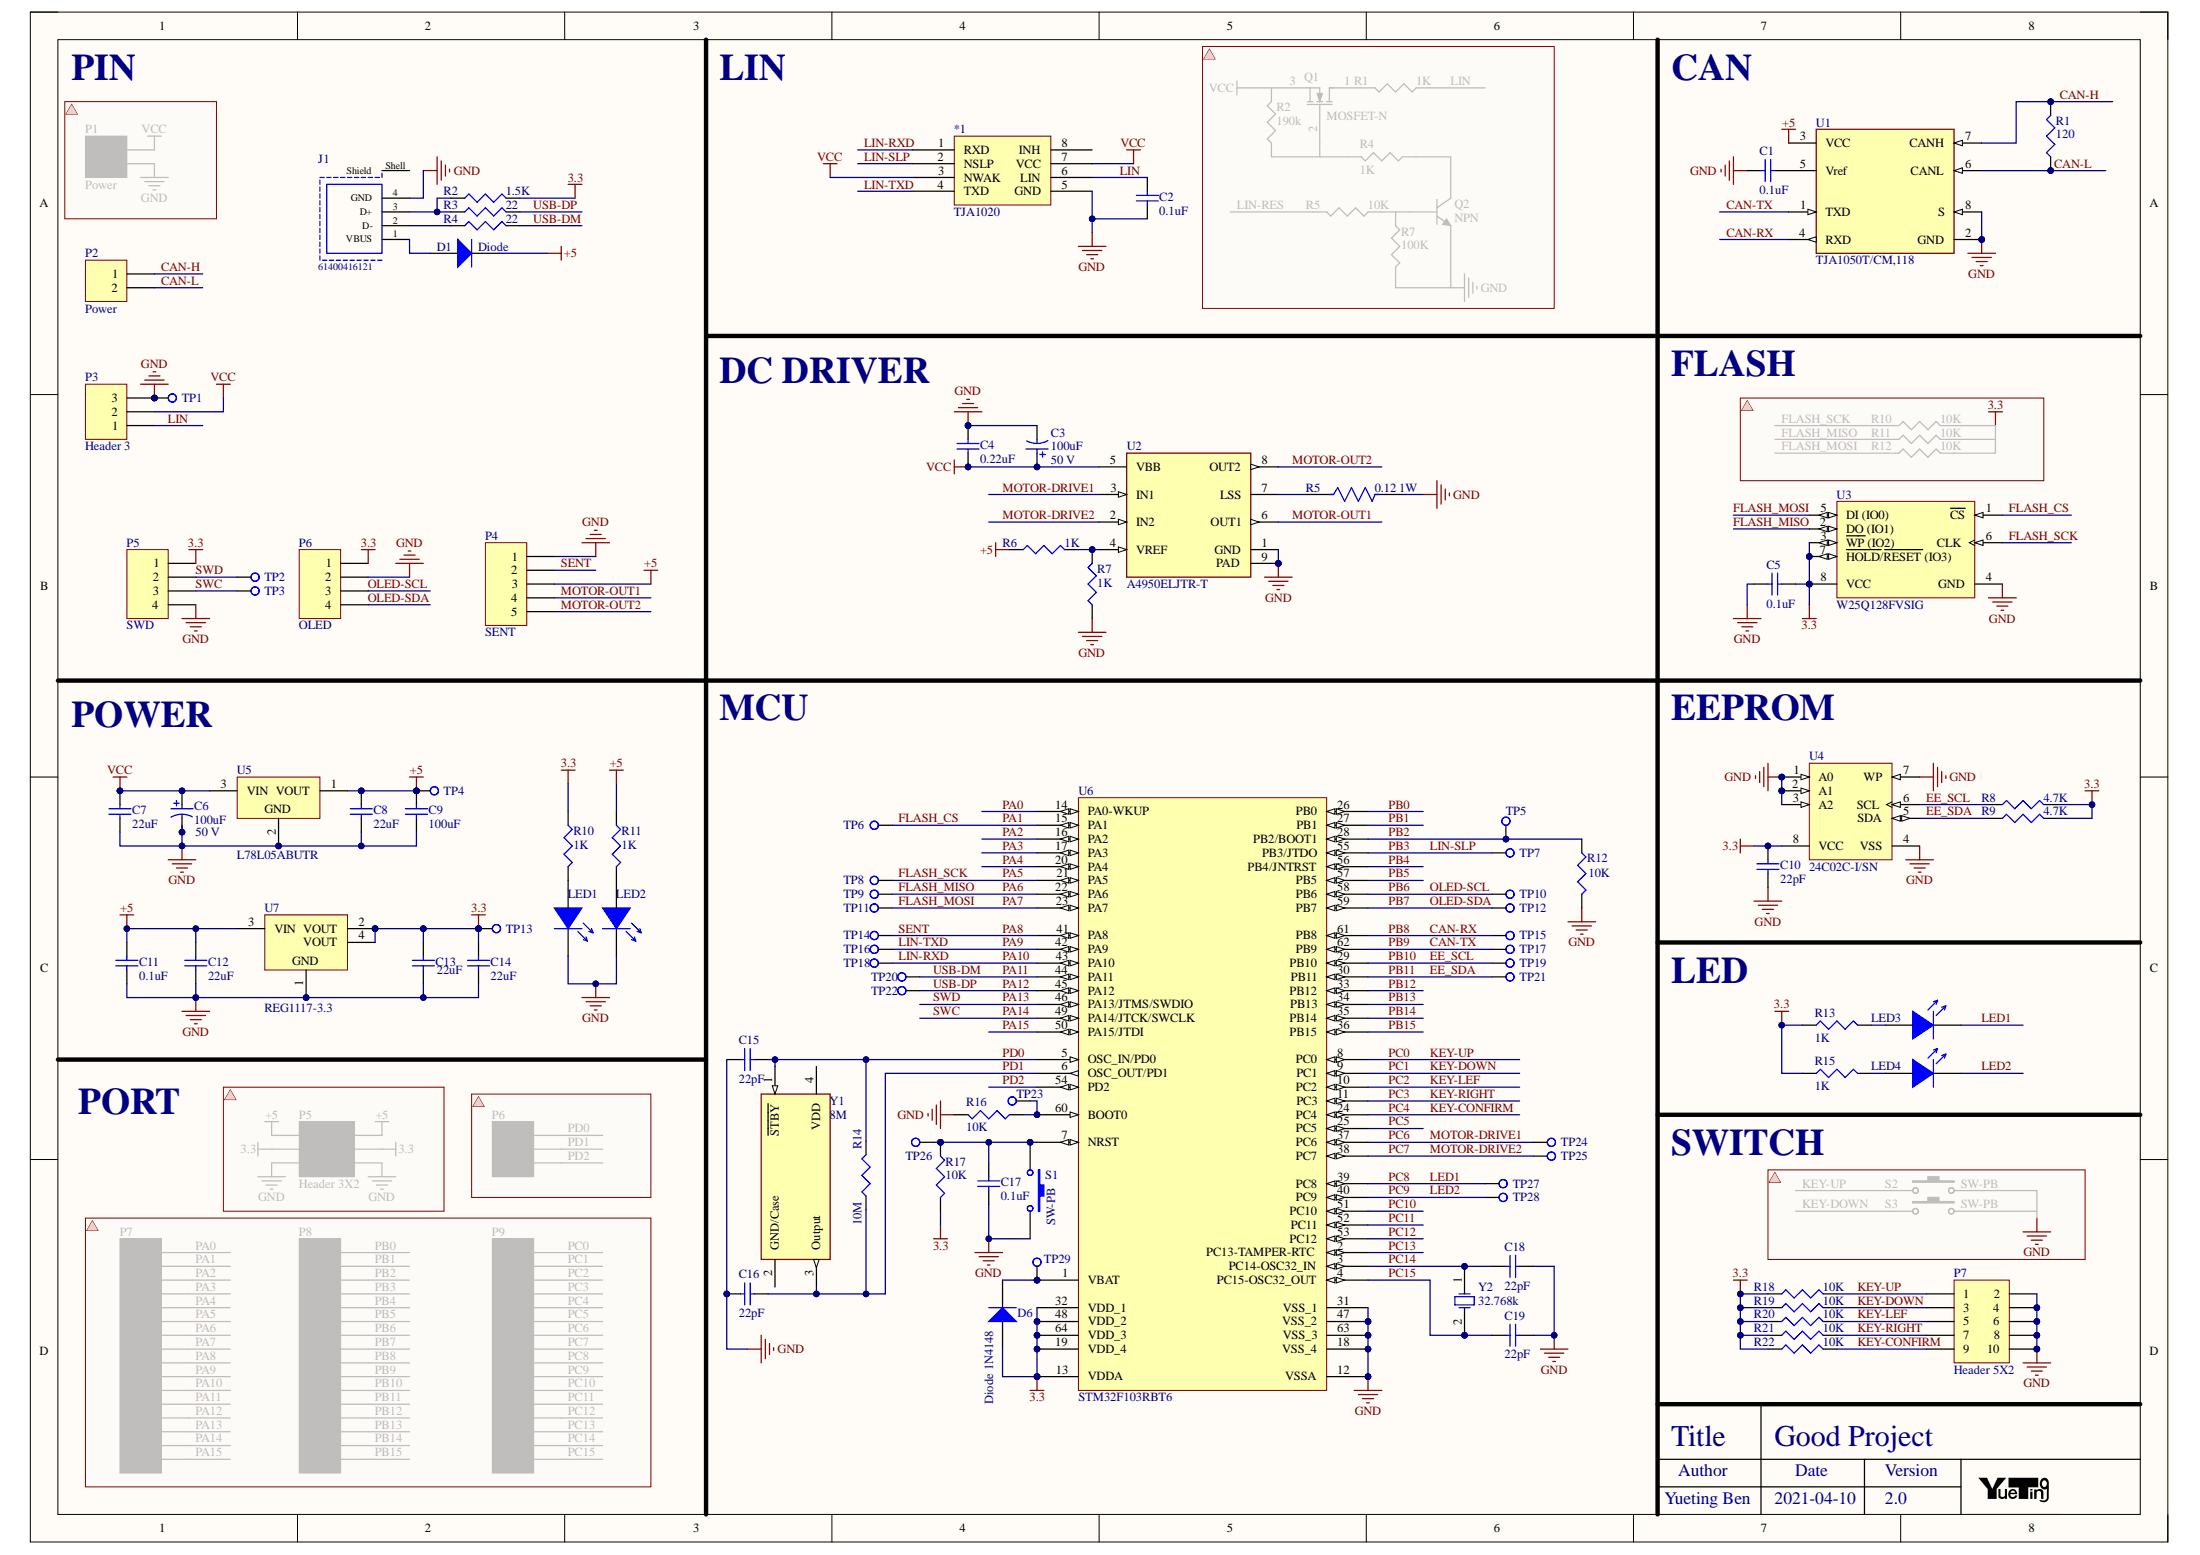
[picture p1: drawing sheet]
# Altium project GoodProject.PrjPcb
1 sheet, 112 parts. Net scope: global (net labels, ports and power ports of the same name join across sheets).
Board files: GoodProject_V1.0.PcbDoc, GoodProject_V2.0.PcbDoc

## Sheet GoodProject.SchDoc: Hello
size A3; Date: 2020-03-12; ApprovedBy: YuetingBen; Author: YuetingBen; Revision: 1.0; SheetNumber: 1; SheetTotal: 1

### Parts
(Parts that share a designator on the sheet are numbered #1, #2 ... from top to bottom, then left to right.)
*1  TJA1020  [SOP127P600X175-8N]
C1  value 0.1uF  [1608[0603]]  (hidden comment: Cap)
C2  value 0.1uF  [1608[0603]]  (hidden comment: Cap)
C3  100uF  Rated Voltage: 50 V  [NIC-CAPA2-6.3X5.8_V]
C4  value 0.22uF  [1608[0603]]  (hidden comment: Cap)
C5  value 0.1uF  [1608[0603]]  (hidden comment: Cap)
C6  100uF  Rated Voltage: 50 V  [NIC-CAPA2-6.3X5.8_V]
C7  value 22uF  [1608[0603]]  (hidden comment: Cap)
C8  value 22uF  [1608[0603]]  (hidden comment: Cap)
C9  value 100uF  [C1206]  (hidden comment: Cap)
C10  value 22pF  [1608[0603]]  (hidden comment: Cap)
C11  value 0.1uF  [1608[0603]]  (hidden comment: Cap)
C12  value 22uF  [1608[0603]]  (hidden comment: Cap)
C13  value 22uF  [1608[0603]]  (hidden comment: Cap)
C14  value 22uF  [C1206]  (hidden comment: Cap)
C15  value 22pF  [1608[0603]]  (hidden comment: Cap)
C16  value 22pF  [1608[0603]]  (hidden comment: Cap)
C17  value 0.1uF  [1608[0603]]  (hidden comment: Cap)
C18  value 22pF  [1608[0603]]  (hidden comment: Cap)
C19  value 22pF  [1608[0603]]  (hidden comment: Cap)
D1  Diode  [SMB]
D6  Diode 1N4148  [SMB]
J1  61400416121  [61400416121]
LED1  LED  [led3mm]  (value not drawn)
LED2  LED  [led3mm]  (value not drawn)
LED3  LED  [led3mm]  (value not drawn)
LED4  LED  [led3mm]  (value not drawn)
P1  Power  [PIN2]  (masked out: inside a compile mask, not in the netlist)
P2  Power  [PIN2]
P3  Header 3  [HDR1X3]
P4  SENT  [HDR1X5]
P5#1  SWD  [HDR1X4]
P5#2  Header 3X2  [HDR2X3]  (masked out: inside a compile mask, not in the netlist)
P6#1  OLED  [HDR1X4]
P6#2  Header 3  [HDR1X3]  (value not drawn)  (masked out: inside a compile mask, not in the netlist)
P7#1  Header 16  [HDR1X16]  (value not drawn)  (masked out: inside a compile mask, not in the netlist)
P7#2  Header 5X2  [HDR2X5]
P8  Header 16  [HDR1X16]  (value not drawn)  (masked out: inside a compile mask, not in the netlist)
P9  Header 16  [HDR1X16]  (value not drawn)  (masked out: inside a compile mask, not in the netlist)
Q1  MOSFET-N  [SOT23_N]  (masked out: inside a compile mask, not in the netlist)
Q2  NPN  [SOT23_N]  (masked out: inside a compile mask, not in the netlist)
R1#1  value 1K  [14-1210]  (hidden comment: Res3)  (masked out: inside a compile mask, not in the netlist)
R1#2  value 120  [J1-0603]  (hidden comment: Res3)
R2#1  value 190k  [J1-0603]  (hidden comment: Res3)  (masked out: inside a compile mask, not in the netlist)
R2#2  value 1.5K  [J1-0603]  (hidden comment: Res3)
R3  value 22  [J1-0603]  (hidden comment: Res3)
R4#1  value 1K  [J1-0603]  (hidden comment: Res3)  (masked out: inside a compile mask, not in the netlist)
R4#2  value 22  [J1-0603]  (hidden comment: Res3)
R5#1  value 10K  [J1-0603]  (hidden comment: Res3)  (masked out: inside a compile mask, not in the netlist)
R5#2  0.12 1W  [FP-CRCW2512-e3-IPC_C]
R6  value 1K  [J1-0603]  (hidden comment: Res3)
R7#1  value 100K  [J1-0603]  (hidden comment: Res3)  (masked out: inside a compile mask, not in the netlist)
R7#2  value 1K  [J1-0603]  (hidden comment: Res3)
R8  value 4.7K  [J1-0603]  (hidden comment: Res3)
R9  value 4.7K  [J1-0603]  (hidden comment: Res3)
R10#1  value 10K  [J1-0603]  (hidden comment: Res3)  (masked out: inside a compile mask, not in the netlist)
R10#2  value 1K  [J1-0603]  (hidden comment: Res3)
R11#1  value 10K  [J1-0603]  (hidden comment: Res3)  (masked out: inside a compile mask, not in the netlist)
R11#2  value 1K  [J1-0603]  (hidden comment: Res3)
R12#1  value 10K  [J1-0603]  (hidden comment: Res3)  (masked out: inside a compile mask, not in the netlist)
R12#2  value 10K  [J1-0603]  (hidden comment: Res3)
R13  value 1K  [J1-0603]  (hidden comment: Res3)
R14  value 10M  [J1-0603]  (hidden comment: Res3)
R15  value 1K  [J1-0603]  (hidden comment: Res3)
R16  value 10K  [J1-0603]  (hidden comment: Res3)
R17  value 10K  [J1-0603]  (hidden comment: Res3)
R18  value 10K  [J1-0603]  (hidden comment: Res3)
R19  value 10K  [J1-0603]  (hidden comment: Res3)
R20  value 10K  [J1-0603]  (hidden comment: Res3)
R21  value 10K  [J1-0603]  (hidden comment: Res3)
R22  value 10K  [J1-0603]  (hidden comment: Res3)
S1  SW-PB  [12Z-2010]
S2  SW-PB  [12Z-2010]  (masked out: inside a compile mask, not in the netlist)
S3  SW-PB  [12Z-2010]  (masked out: inside a compile mask, not in the netlist)
TP1  TestPoint*  [TestPoint]  (value not drawn)
TP2  TestPoint*  [TestPoint]  (value not drawn)
TP3  TestPoint*  [TestPoint]  (value not drawn)
TP4  TestPoint*  [TestPoint]  (value not drawn)
TP5  TestPoint*  [TestPoint]  (value not drawn)
TP6  TestPoint*  [TestPoint]  (value not drawn)
TP7  TestPoint*  [TestPoint]  (value not drawn)
TP8  TestPoint*  [TestPoint]  (value not drawn)
TP9  TestPoint*  [TestPoint]  (value not drawn)
TP10  TestPoint*  [TestPoint]  (value not drawn)
TP11  TestPoint*  [TestPoint]  (value not drawn)
TP12  TestPoint*  [TestPoint]  (value not drawn)
TP13  TestPoint*  [TestPoint]  (value not drawn)
TP14  TestPoint*  [TestPoint]  (value not drawn)
TP15  TestPoint*  [TestPoint]  (value not drawn)
TP16  TestPoint*  [TestPoint]  (value not drawn)
TP17  TestPoint*  [TestPoint]  (value not drawn)
TP18  TestPoint*  [TestPoint]  (value not drawn)
TP19  TestPoint*  [TestPoint]  (value not drawn)
TP20  TestPoint*  [TestPoint]  (value not drawn)
TP21  TestPoint*  [TestPoint]  (value not drawn)
TP22  TestPoint*  [TestPoint]  (value not drawn)
TP23  TestPoint*  [TestPoint]  (value not drawn)
TP24  TestPoint*  [TestPoint]  (value not drawn)
TP25  TestPoint*  [TestPoint]  (value not drawn)
TP26  TestPoint*  [TestPoint]  (value not drawn)
TP27  TestPoint*  [TestPoint]  (value not drawn)
TP28  TestPoint*  [TestPoint]  (value not drawn)
TP29  TestPoint*  [TestPoint]  (value not drawn)
U1  TJA1050T/CM,118  [FP-SOT96-1-IPC_A]
U2  A4950ELJTR-T  [FP-LJ-8-MFG]
U3  W25Q128FVSIG  [WINB-SOIC-8_M]
U4  24C02C-I/SN  [SOIC-SN8_L]
U5  L78L05ABUTR  [SOT-89_N]
U6  STM32F103RBT6  [LQFP64_N]
U7  REG1117-3.3  [DCY0004A_M]
Y1  8M  [FP-ASE-MFG]
Y2  32.768k  [C1206]

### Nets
3.3: C5.1 C10.2 C13.2 C14.2 D6.1(A) P5#1.1 P6#1.1 R2#2.2 R8.2 R9.2 R10#2.1 R13.1 R15.1 R17.2 R18.1 R19.1 R20.1 R21.1 R22.1 TP13.1 U3.3(~{WP}_(IO2)) U3.7(~{HOLD}/~{RESET}_(IO3)) U3.8(VCC) U4.8(VCC) U6.13(VDDA) U6.19(VDD_4) U6.32(VDD_1) U6.48(VDD_2) U6.64(VDD_3) U7.2(VOUT) U7.4(VOUT)
+5: C8.2 C9.2 C11.2 C12.2 D1.2(K) P4.3 R6.1 R11#2.1 TP4.1 U1.3(VCC) U5.1(VOUT) U7.3(VIN)
GND: *1.5(GND) C1.2 C2.1 C3.2 C4.1 C5.2 C6.2 C7.1 C8.1 C9.1 C10.1 C11.1 C12.1 C13.1 C14.1 C15.2 C16.2 C17.1 C18.1 C19.1 J1.4(GND) LED1.2 LED2.2 P3.3 P4.1 P5#1.4 P6#1.2 P7#2.2 P7#2.4 P7#2.6 P7#2.8 P7#2.10 R5#2.2 R7#2.1 R12#2.2 R16.2 S1.2 TP1.1 U1.2(GND) U1.8(S) U2.1(GND) U2.9(PAD) U3.4(GND) U4.1(A0) U4.2(A1) U4.3(A2) U4.4(VSS) U4.7(WP) U5.2(GND) U6.12(VSSA) U6.18(VSS_4) U6.31(VSS_1) U6.47(VSS_2) U6.63(VSS_3) U7.1(GND)
VCC: *1.3(NWAK) *1.7(VCC) C3.1 C4.2 C6.1 C7.2 P3.2 U2.5(VBB) U5.3(VIN)
CAN-H: P2.1 R1#2.2 U1.7(CANH)
CAN-L: P2.2 R1#2.1 U1.6(CANL)
CAN-RX: TP15.1 U1.4(RXD) U6.61(PB8)  [also labelled PB8]
CAN-TX: TP17.1 U1.1(TXD) U6.62(PB9)  [also labelled PB9]
EE_SCL: R8.1 TP19.1 U4.6(SCL) U6.29(PB10)  [also labelled PB10]
EE_SDA: R9.1 TP21.1 U4.5(SDA) U6.30(PB11)  [also labelled PB11]
FLASH_CS: TP6.1 U3.1(~{CS}) U6.15(PA1)  [also labelled PA1]
FLASH_MISO: TP9.1 U3.2(DO_(IO1)) U6.22(PA6)  [also labelled PA6]
FLASH_MOSI: TP11.1 U3.5(DI_(IO0)) U6.23(PA7)  [also labelled PA7]
FLASH_SCK: TP8.1 U3.6(CLK) U6.21(PA5)  [also labelled PA5]
KEY-CONFIRM: P7#2.9 R22.2 U6.24(PC4)  [also labelled PC4]
KEY-DOWN: P7#2.3 R19.2 U6.9(PC1)  [also labelled PC1]
KEY-LEF: P7#2.5 R20.2 U6.10(PC2)  [also labelled PC2]
KEY-RIGHT: P7#2.7 R21.2 U6.11(PC3)  [also labelled PC3]
KEY-UP: P7#2.1 R18.2 U6.8(PC0)  [also labelled PC0]
LED1: LED3.2 TP27.1 U6.39(PC8)  [also labelled PC8]
LED2: LED4.2 TP28.1 U6.40(PC9)  [also labelled PC9]
LIN: *1.6(LIN) C2.2 P3.1
LIN-RXD: *1.1(RXD) TP18.1 U6.43(PA10)  [also labelled PA10]
LIN-SLP: *1.2(NSLP) TP7.1 U6.55(PB3/JTDO)  [also labelled PB3]
LIN-TXD: *1.4(TXD) TP16.1 U6.42(PA9)  [also labelled PA9]
MOTOR-DRIVE1: TP24.1 U2.3(IN1) U6.37(PC6)  [also labelled PC6]
MOTOR-DRIVE2: TP25.1 U2.2(IN2) U6.38(PC7)  [also labelled PC7]
MOTOR-OUT1: P4.4 U2.6(OUT1)
MOTOR-OUT2: P4.5 U2.8(OUT2)
OLED-SCL: P6#1.3 TP10.1 U6.58(PB6)  [also labelled PB6]
OLED-SDA: P6#1.4 TP12.1 U6.59(PB7)  [also labelled PB7]
PA0: U6.14(PA0-WKUP)
PA2: U6.16(PA2)
PA3: U6.17(PA3)
PA4: U6.20(PA4)
PA8: P4.2 TP14.1 U6.41(PA8)  [also labelled SENT]
PA11: R4#2.2 TP20.1 U6.44(PA11)  [also labelled USB-DM]
PA12: R3.2 TP22.1 U6.45(PA12)  [also labelled USB-DP]
PA13: P5#1.2 TP2.1 U6.46(PA13/JTMS/SWDIO)  [also labelled SWD]
PA14: P5#1.3 TP3.1 U6.49(PA14/JTCK/SWCLK)  [also labelled SWC]
PA15: U6.50(PA15/JTDI)
PB0: U6.26(PB0)
PB1: U6.27(PB1)
PB2: R12#2.1 TP5.1 U6.28(PB2/BOOT1)
PB4: U6.56(PB4/JNTRST)
PB5: U6.57(PB5)
PB12: U6.33(PB12)
PB13: U6.34(PB13)
PB14: U6.35(PB14)
PB15: U6.36(PB15)
PC5: U6.25(PC5)
PC10: U6.51(PC10)
PC11: U6.52(PC11)
PC12: U6.53(PC12)
PC13: U6.2(PC13-TAMPER-RTC)
PC14: C18.2 U6.3(PC14-OSC32_IN) Y2.1(OSC1)
PC15: C19.2 U6.4(PC15-OSC32_OUT) Y2.2(OSC2)
PD0: C15.1 R14.2 U6.5(OSC_IN/PD0) Y1.1(~{STBY})
PD1: C16.1 R14.1 U6.6(OSC_OUT/PD1) Y1.3(Output)
PD2: U6.54(PD2)
NetC1_1: C1.1 U1.5(Vref)
NetC17_2: C17.2 R17.1 S1.1 TP26.1 U6.7(NRST)
NetD1_1: D1.1(A) J1.1(VBUS)
NetD6_2: D6.2(K) TP29.1 U6.1(VBAT)
NetJ1_2: J1.2(D-) R4#2.1
NetJ1_3: J1.3(D+) R2#2.1 R3.1
NetLED1_1: LED1.1 R10#2.2
NetLED2_1: LED2.1 R11#2.2
NetLED3_1: LED3.1 R13.2
NetLED4_1: LED4.1 R15.2
NetR5#2_1: R5#2.1 U2.7(LSS)
NetR6_2: R6.2 R7#2.2 U2.4(VREF)
NetR16_1: R16.1 TP23.1 U6.60(BOOT0)

Not connected (* = marked no-connect by the designer): *1 8(INH); J1 Shell(Shield); Y1 2(GND/Case) 4(VDD)

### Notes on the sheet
- PIN
- LIN
- CAN
- DC DRIVER
- FLASH
- POWER
- MCU
- (near U4) EEPROM
- LED
- PORT
- SWITCH
- Title
- Author
- Good Project
- Date
- Version
- Yueting Ben
- 2021-04-10
- 2.0
